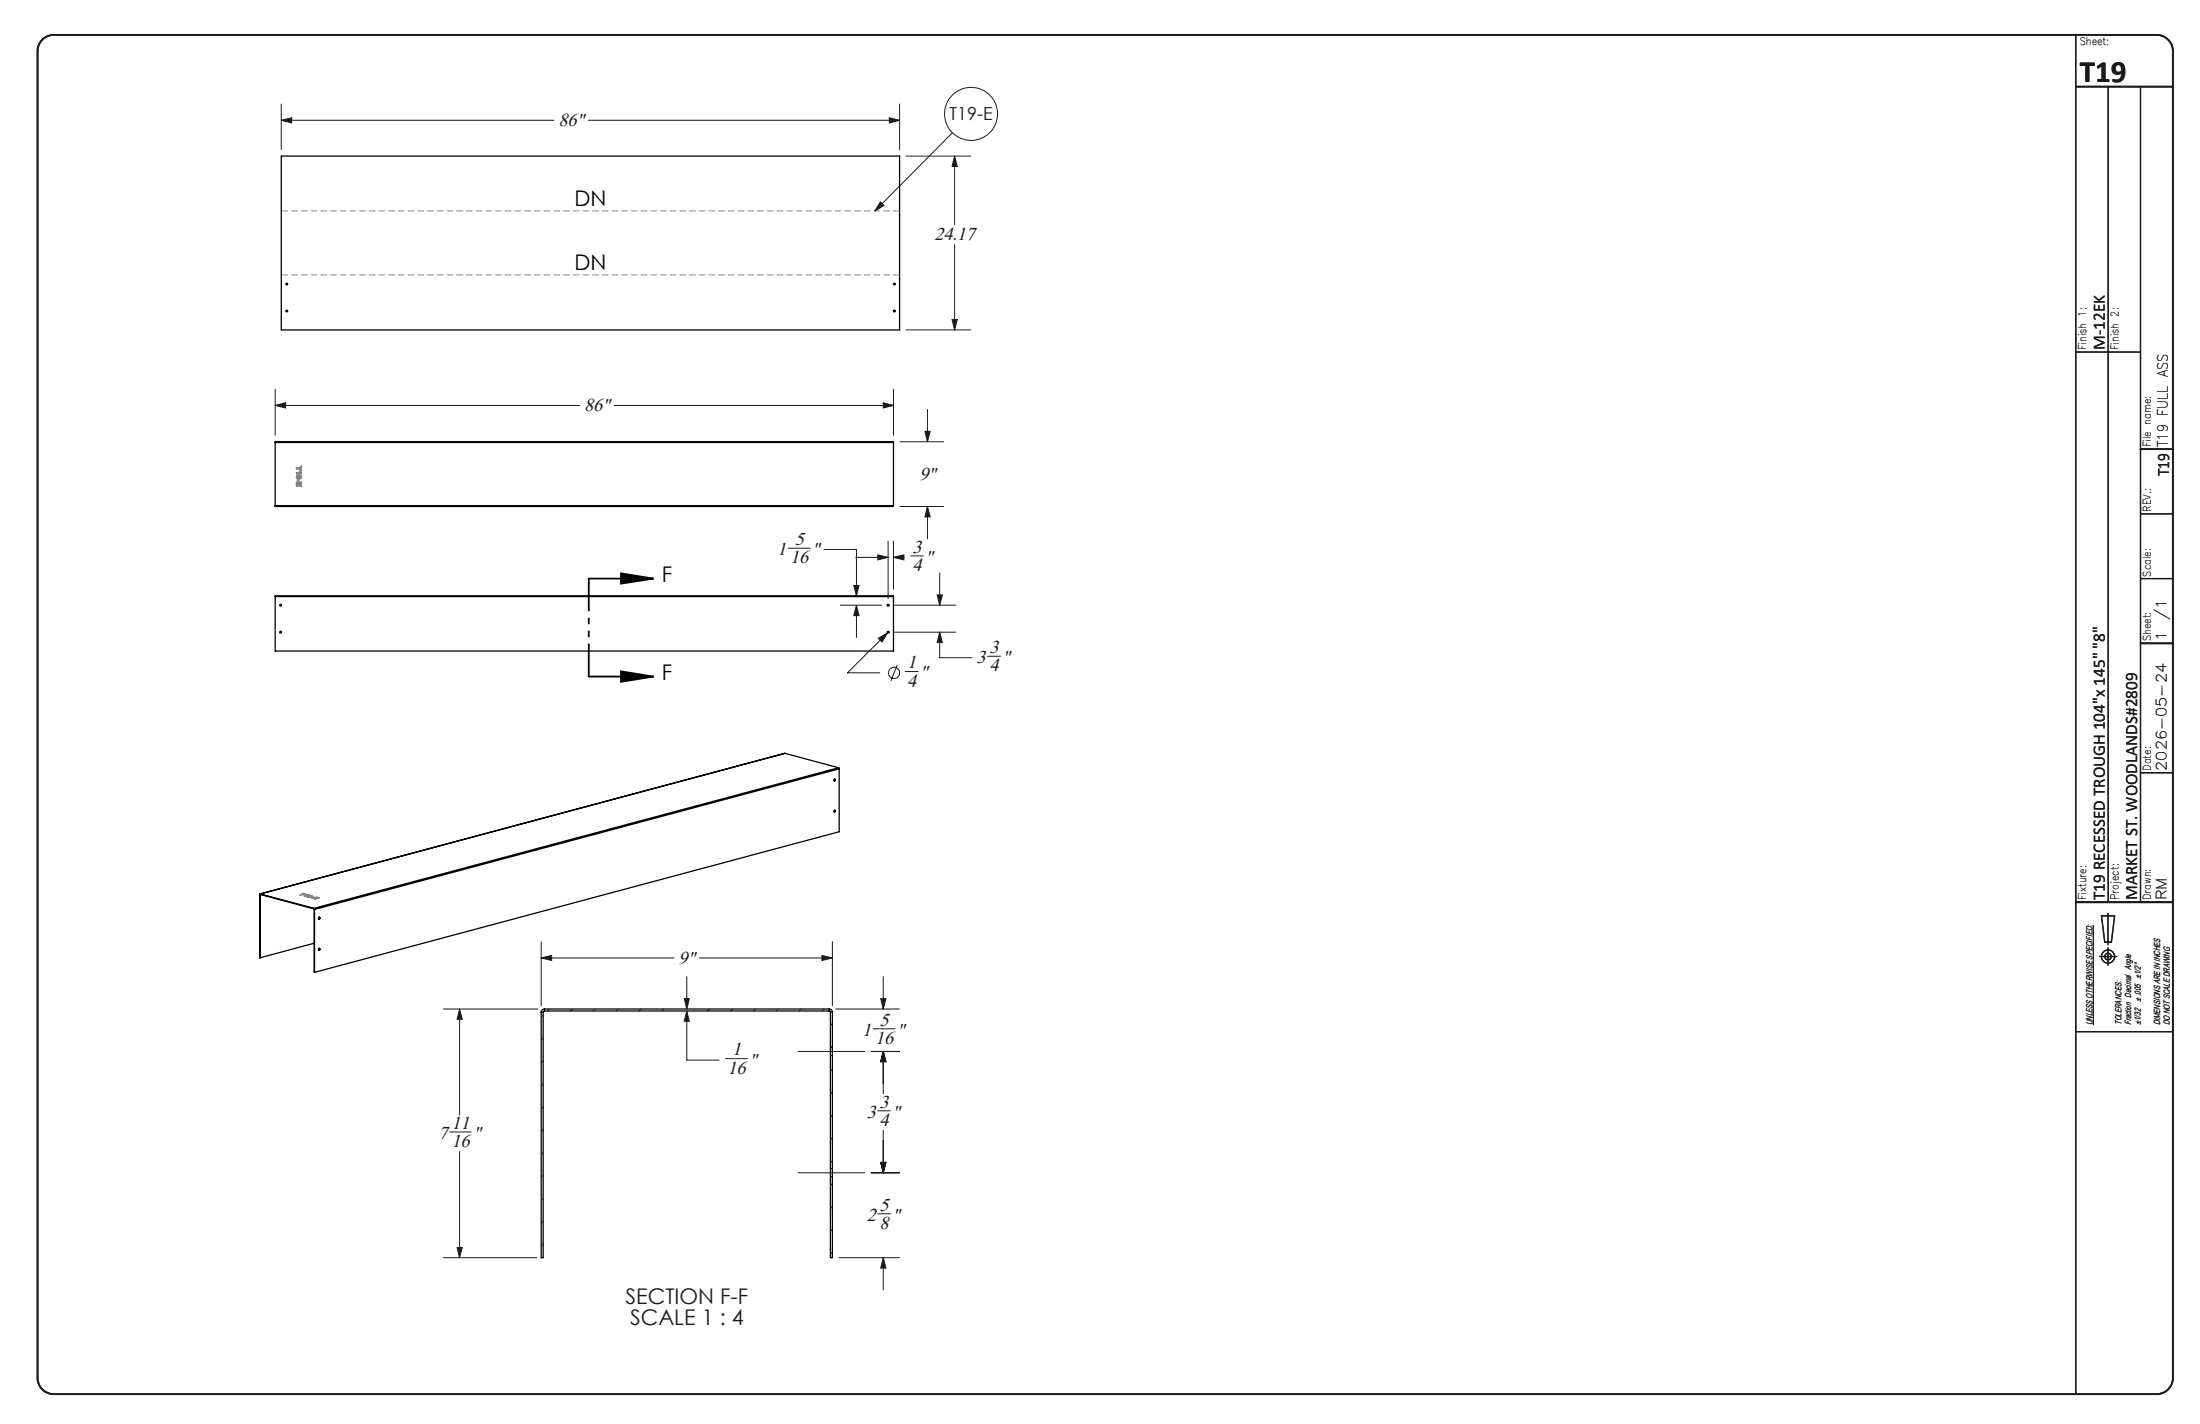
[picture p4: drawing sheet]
<svg xmlns="http://www.w3.org/2000/svg" width="432mm" height="279mm" viewBox="0 0 432 279" stroke-linecap="round" stroke-linejoin="round" font-family="sans-serif">
<g fill="none" stroke="#191924" stroke-width=".2">
<path d="M55.2 23.6l2.1-.5v1zM55.2 20.4v9M55.2 23.6h53.5M115.5 23.6h61.1M172.8 39.6l.7 .7-1.8 1.1zM174.6 23.1l2 .5-2 .5zM176.6 20.4v9M177.8 30.6h12.7M186.9 26l-15.2 15.4M187.4 30.6l.5 2.1h-1zM187.4 30.6v13.5M187.4 48v16.7"/>
<path d="M54 79.6l2.1-.6v1zM54 76.4v9M54 79.6h59.8M120.5 79.6h54.9M173.4 79l2 .6-2 .4zM175.4 76.4v9M177.8 64.7h12.7M186.9 62.7h1l-.5 2zM176.6 86.7h8.6M176.6 99.4h8.6M181.5 84.6h1.1l-.6 2.1zM182 99.4l.6 2h-1.1z"/>
<path d="M182 80.3v6.4M182 99.4v6.3M154.7 107.6h4.3M161.7 107.8h6.4v9.1M164.9 118.7h8.1M167.6 114.9h1l-.5 2zM168 109.4h6.3M168.1 118.7l.5 2.1h-1zM168.1 118.7v6.4M172.3 108.9l2 .5-2 .5zM174.3 106.2v11.3M175.4 109.4l2-.5v1z"/>
<path d="M175.4 106.2v9.4M175.4 109.4h2M175.6 118.7h12M178.7 109.1h2.5M183.9 116.7h1.1l-.6 2zM184.4 112.4v6.3M172.4 125.2l1.8-1-1.1 1.8zM174.2 124.2l-7.9 7.8h6.4M175.6 124h12M176.1 130.5l-1.2 3.1M177.7 131.8h2.5M184.4 124l.6 2.1h-1.1z"/>
<path d="M184.4 124v5h6.4M193.8 128.8h2.6M87 198h18.6M90.2 198l.5 2h-1zM90.2 198v20.8M106.2 188l2.1-.5v1zM106.2 184.8v12.5M106.2 188h26.1M106.6 199.2l-.4 .4M107.8 198l-.3 .4M112.4 198l-.5 .4M116.8 198l-.3 .4"/>
<path d="M121.3 198l-.4 .4M125.8 198l-.4 .4M130.3 198l-.4 .4M134.3 195.9h1l-.5 2.1zM134.8 198.4l.5 2h-1zM134.8 198.4v9.6h6.3M134.8 191.6v6.4M137.3 188h26.1M139.3 198l-.4 .4M143.8 198l-.4 .4M148.3 198l-.4 .4M152.8 198l-.4 .4"/>
<path d="M157.2 198l-.4 .4M161.3 187.5l2.1 .5-2.1 .5zM161.7 198l-.4 .4M163.4 184.8v12.5M164 198h12.5M172.9 195.9h1l-.5 2.1zM173.4 191.6v6.4M410.9 181.5v19.6M106.6 203.7l-.4 .4M106.6 208.2l-.4 .4M106.6 212.7l-.4 .4M106.6 217.2l-.4 .4"/>
<path d="M142.4 207.7h4.3M156.6 206.3h13.1M163.4 200.8l-.4 .4M163.4 205.3l-.4 .4M163.4 209.8l-.4 .4M163.4 214.3l-.4 .4M163.4 218.8l-.4 .4M171 206.3h5.5M171.4 201.9h4.2M172.3 217.9h2.5M173.4 206.3l.5 2h-1zM173.4 206.3v8.3"/>
<path d="M88.2 222.1h4.3M90.2 225.9v20.9M106.6 221.7l-.4 .3M106.6 226.1l-.4 .5M106.6 230.6l-.4 .4M106.6 235.1l-.4 .4M106.6 239.6l-.4 .4M156.6 230.1h13.1M163.4 223.3l-.4 .4M163.4 227.8l-.4 .3M163.4 232.2l-.4 .5M163.4 236.7l-.4 .4"/>
<path d="M171 230.1h5.5M172.3 238.2h2.5M172.9 228.1h1l-.5 2zM173.4 221.8v8.3M87 246.8h18.3M89.7 244.8h1l-.5 2zM106.6 244.1l-.4 .4M163.4 241.2l-.4 .4M163.4 245.7l-.4 .4M164.6 246.8h11.9M173.4 246.8l.5 2h-1zM173.4 246.8v6.3"/>
<circle cx="190.6" cy="22.3" r="5.2"/>
<circle cx="175.5" cy="132" r="1.09"/>
</g>
<g fill="none" stroke="#191924" stroke-width=".25">
<path d="M407.4 6.8v266.7M413.8 17v160M420.1 17v160M407.4 69.1h12.7M420.1 113.5h6.4M420.1 100.8h6.4M420.1 151.6h6.4M407.4 177h19.1M412.5 179.7h2.5l-.6 5.2h-1.3zM413.7 179.2v6.1M412.1 187.7h3.3M413.7 186v3.4"/>
<path d="M407.4 202.4h19.1"/>
<circle cx="413.7" cy="187.7" r=".66"/>
<circle cx="413.8" cy="187.7" r="1.29"/>
</g>
<path d="M8.2 7.9a3.3 3.3 0 0 1 2.3-1.1h412.8a3.2 3.2 0 0 1 3.2 3.2v260.4a3.2 3.2 0 0 1-3.2 3.1h-412.8a3.2 3.2 0 0 1-3.1-3.1v-260.4a3.2 3.2 0 0 1 .8-2.1zM407.4 17h19.1M420.1 88.1h6.4M420.1 126.2h6.4M407.4 177h19.1" fill="none" stroke="#191924" stroke-width=".35"/>
<g fill="none" stroke="#000" stroke-width=".25">
<path d="M55.2 30.6h121.4v34.1h-121.4zM54 99.2v.2h121.4v-.2M54 86.8v-.1h121.4v.1M54 99.2h121.4M54 86.8h121.4M54 86.8v12.4M175.4 86.8v12.4M54 117.1v-.2h121.4v.2M54 117.1v10.6h121.4v-10.6M54 117.1h121.4M154 147.8h.1M154.1 147.8l-103.1 27.6"/>
<path d="M154.1 147.8l10.5 2.8M163.8 152.9l.1 .1-.2 .2M163.8 159l.1 .1-.2 .2M164.6 150.6l.1 .2M164.6 150.6l-103 27.6M164.7 150.8l-103 27.6M164.7 150.8v12.4l-103 27.6M51 175.5h.1M51 175.5v12.4M51.1 175.4l-.1 .1M51.1 175.5h-.1M51.1 175.4l10.5 2.8"/>
<path d="M51.1 175.5l10.5 2.8M51.1 175.4v.1M51.2 175.5h-.2M61.6 178.2l.1 .2M61.6 178.3l.1 .1M61.6 178.2v.1M61.7 178.4h.1M61.7 178.4v12.4M62.7 180v.1l-.2 .2M61.7 185.1l-10.7 2.8M62.7 186.1v.1l-.2 .2M106.4 198.2l.4-.2h55.9a.6 .6 0 0 1 .7 .6v48.2h-.4v-48.3l-.2-.1h-56.1l-.1 .1v48.3h-.4v-48.3z"/>
<circle cx="56.3" cy="55.7" r=".16"/>
<circle cx="175.5" cy="55.7" r=".16"/>
<circle cx="56.3" cy="61" r=".16"/>
<circle cx="175.5" cy="61" r=".16"/>
<circle cx="55.1" cy="118.8" r=".17"/>
<circle cx="174.3" cy="118.8" r=".17"/>
<circle cx="55.1" cy="124.1" r=".17"/>
<circle cx="174.3" cy="124.1" r=".17"/>
<circle cx="163.8" cy="159.2" r=".18"/>
<circle cx="163.8" cy="153.1" r=".18"/>
<circle cx="62.6" cy="180.2" r=".19"/>
<circle cx="62.6" cy="186.3" r=".19"/>
</g>
<path d="M106.6 198.6h-.4M106.9 197.9v.4M162.7 198.3v-.4M163.4 198.6h-.4M163 207.1h.4M163.4 205.5h-.4M163 230.9h.4M163.4 229.3h-.4" fill="none" stroke="#000" stroke-width=".2" stroke-dasharray="1.3 .6" stroke-linecap="butt"/>
<path d="M115.5 113.5h12.7M121.9 112.5l6.3 1-6.3 1zM115.5 132.8h12.7M121.9 131.7l6.3 1.1-6.3 1z" fill="none" stroke="#000" stroke-width=".35"/>
<g fill="none" stroke="#808080" stroke-width=".25">
<path d="M58.2 91.8h.8l.1-.3 .1 .8h-.2v-.3h-.8zM58.2 92.8l.7-.1-.2-.1 .2-.1 .3 .4-1 .1zM58.2 94.7l.9-.1 .1 .8-.2-.1v-.5h-.2v.5h-.2v-.5h-.3v.6h-.1zM58.2 93.3h.3a.22 .22 0 0 0-.2 .3 .22 .22 0 0 0 .3 .1l-.1-.2 .2-.3 .3 .1 .2 .3a.48 .48 0 0 1-.7 .4 .48 .48 0 0 1-.3-.7zM58.5 94.1h.1v.4l-.1-.1zM58.9 175.6l.6-.2-.2-.1 .8 .2zM59.7 175.8l.5-.2h-.3h.7zM60.2 175.9h.7a.16 .16 0 0 1-.3 .1 .15 .15 0 0 1 0-.2h.5a.16 .16 0 0 1 .2-.1 .16 .16 0 0 1 0 .3 .16 .16 0 0 1-.2 0zM60.7 175.8l.4 .1zM61.1 176l.4 .1zM61.3 176.2l.7-.2 .7 .2-.6-.1h-.2l.4 .2-.7-.1 .4 .2z"/>
<circle cx="58.9" cy="93.6" r=".17"/>
</g>
<path d="M115.6 113.5v19.2" fill="none" stroke="#000" stroke-width=".35" stroke-dasharray="6.3 1.3 1.3 1.3 1.3 1.3" stroke-dashoffset="-.1" stroke-linecap="butt"/>
<path d="M55.2 41.4h121.4M176.6 53.9h-121.4" fill="none" stroke="#808080" stroke-width=".2" stroke-dasharray="1.3 .6" stroke-linecap="butt"/>
<path d="M121.9 112.5l6.3 1-6.3 1zM121.9 131.7l6.3 1.1-6.3 1z" fill="#000"/>
<g fill="#191924">
<path d="M172.8 39.6l.7 .7-1.8 1.1z"/>
<path d="M187.4 30.6l.5 2.1h-1zM186.9 62.7h1l-.5 2zM174.6 23.1l2 .5-2 .5zM55.2 23.6l2.1-.5v1zM173.4 246.8l.5 2h-1zM172.9 228.1h1l-.5 2zM172.9 228.1h1l-.5 2zM173.4 206.3l.5 2h-1zM173.4 206.3l.5 2h-1zM172.9 195.9h1l-.5 2.1zM134.8 198.4l.5 2h-1zM134.3 195.9h1l-.5 2.1zM106.2 188l2.1-.5v1zM161.3 187.5l2.1 .5-2.1 .5zM90.2 198l.5 2h-1zM89.7 244.8h1l-.5 2z"/>
<path d="M181.5 84.6h1.1l-.6 2.1zM182 99.4l.6 2h-1.1zM173.4 79l2 .6-2 .4zM54 79.6l2.1-.6v1z"/>
<path d="M183.9 116.7h1.1l-.6 2zM184.4 124l.6 2.1h-1.1zM172.3 108.9l2 .5-2 .5zM175.4 109.4l2-.5v1zM168.1 118.7l.5 2.1h-1zM167.6 114.9h1l-.5 2zM172.4 125.2l.7 .8 1.1-1.8z"/>
</g>
<text font-size="6.1" fill="#191924" x="408.2" y="16.1">T19</text>
<g font-size="4.2">
<text x="112.8" y="40.5">DN</text>
<text x="112.8" y="53">DN</text>
<text x="129.9" y="114.1">F</text>
<text x="129.9" y="133.4">F</text>
</g>
<g font-size="4.2" fill="#191924">
<text x="122.8" y="255.9">SECTION F-F</text>
<text x="123.7" y="260">SCALE 1 : 4</text>
</g>
<g font-size="3.7" fill="#191924">
<text x="109.6" y="24.7">86&quot;</text>
<text x="183.4" y="47.1">24.17</text>
<text x="114.7" y="80.6">86&quot;</text>
<text x="180.4" y="94.2">9&quot;</text>
<text x="156" y="106.9">5</text>
<text x="152.6" y="108.9">1</text>
<text x="155.1" y="110.5">16</text>
<text x="159.4" y="108.9">&quot;</text>
<text x="179.1" y="112.1">4</text>
<text x="179.1" y="108.5">3</text>
<text x="181.6" y="110.5">&quot;</text>
<text x="178.1" y="131.1">1</text>
<text x="191.7" y="130.1">3</text>
<text x="194.2" y="128.1">3</text>
<text x="194.2" y="131.7">4</text>
<text x="196.7" y="130.1">&quot;</text>
<text x="178.1" y="134.7">4</text>
<text x="180.6" y="133.1">&quot;</text>
<text x="133.2" y="189.1">9&quot;</text>
<text x="169.2" y="203.2">1</text>
<text x="172.6" y="201.2">5</text>
<text x="176.1" y="203.2">&quot;</text>
<text x="143.7" y="207.1">1</text>
<text x="147.1" y="209.1">&quot;</text>
<text x="171.8" y="204.8">16</text>
<text x="142.8" y="210.7">16</text>
<text x="88.6" y="221.5">11</text>
<text x="170.1" y="219.3">3</text>
<text x="172.6" y="217.3">3</text>
<text x="172.6" y="220.9">4</text>
<text x="175.2" y="219.3">&quot;</text>
<text x="86.1" y="223.5">7</text>
<text x="88.6" y="225.1">16</text>
<text x="92.9" y="223.5">&quot;</text>
<text x="170.1" y="239.5">2</text>
<text x="172.6" y="237.5">5</text>
<text x="175.2" y="239.5">&quot;</text>
<text x="172.6" y="241.2">8</text>
</g>
<text font-size="3.5" fill="#191924" x="186.4" y="23.6">T19-E</text>
<g font-size="3.4" fill="#191924">
<text x="413.1" y="68.7" transform="rotate(-90 413.1 68.7)">M-12EK</text>
<text x="425.7" y="93.4" transform="rotate(-90 425.7 93.4)">T19</text>
<text x="413.1" y="176.6" transform="rotate(-90 413.1 176.6)">T19 RECESSED TROUGH 104&quot;x 145&quot; &quot;8&quot;</text>
<text x="419.4" y="176.6" transform="rotate(-90 419.4 176.6)">MARKET ST. WOODLANDS#2809</text>
</g>
<g font-size="2.8" fill="#191924">
<text x="425.5" y="87.7" transform="rotate(-90 425.5 87.7)">T19 FULL ASS</text>
<text x="425.2" y="125.8" transform="rotate(-90 425.2 125.8)">1</text>
<text x="425.2" y="121.7" transform="rotate(-90 425.2 121.7)">/1</text>
<text x="425.2" y="151.2" transform="rotate(-90 425.2 151.2)">2026-05-24</text>
<text x="425.2" y="176.6" transform="rotate(-90 425.2 176.6)">RM</text>
</g>
<g font-size="2.1" fill="#191924">
<text x="408.2" y="8.9">Sheet:</text>
<text x="409.5" y="68.7" transform="rotate(-90 409.5 68.7)">Finish 1:</text>
<text x="415.8" y="68.7" transform="rotate(-90 415.8 68.7)">Finish 2:</text>
<text x="422.2" y="87.7" transform="rotate(-90 422.2 87.7)">File name:</text>
<text x="422.2" y="100.4" transform="rotate(-90 422.2 100.4)">REV.:</text>
<text x="422.2" y="113.1" transform="rotate(-90 422.2 113.1)">Scale:</text>
<text x="422.2" y="125.8" transform="rotate(-90 422.2 125.8)">Sheet:</text>
<text x="422.2" y="151.2" transform="rotate(-90 422.2 151.2)">Date:</text>
<text x="409.5" y="176.6" transform="rotate(-90 409.5 176.6)">Fixture:</text>
<text x="415.8" y="176.6" transform="rotate(-90 415.8 176.6)">Project:</text>
<text x="422.2" y="176.6" transform="rotate(-90 422.2 176.6)">Drawn:</text>
</g>
<g font-size="1.7" fill="#191924">
<text x="420.2" y="196.6" transform="rotate(-90 420.2 196.6)">± .005 ±1/2°</text>
<text x="410.7" y="201.1" transform="rotate(-90 410.7 201.1)">UNLESS OTHERWISE SPECIFIED:</text>
<text x="416.4" y="201.1" transform="rotate(-90 416.4 201.1)">TOLERANCES:</text>
<text x="418.3" y="201.1" transform="rotate(-90 418.3 201.1)">Fraction Decimal Angle</text>
<text x="420.2" y="201.1" transform="rotate(-90 420.2 201.1)">±1/32</text>
<text x="424" y="201.1" transform="rotate(-90 424 201.1)">DIMENSIONS ARE IN INCHES</text>
<text x="425.9" y="201.1" transform="rotate(-90 425.9 201.1)">DO NOT SCALE DRAWING</text>
</g>
</svg>
